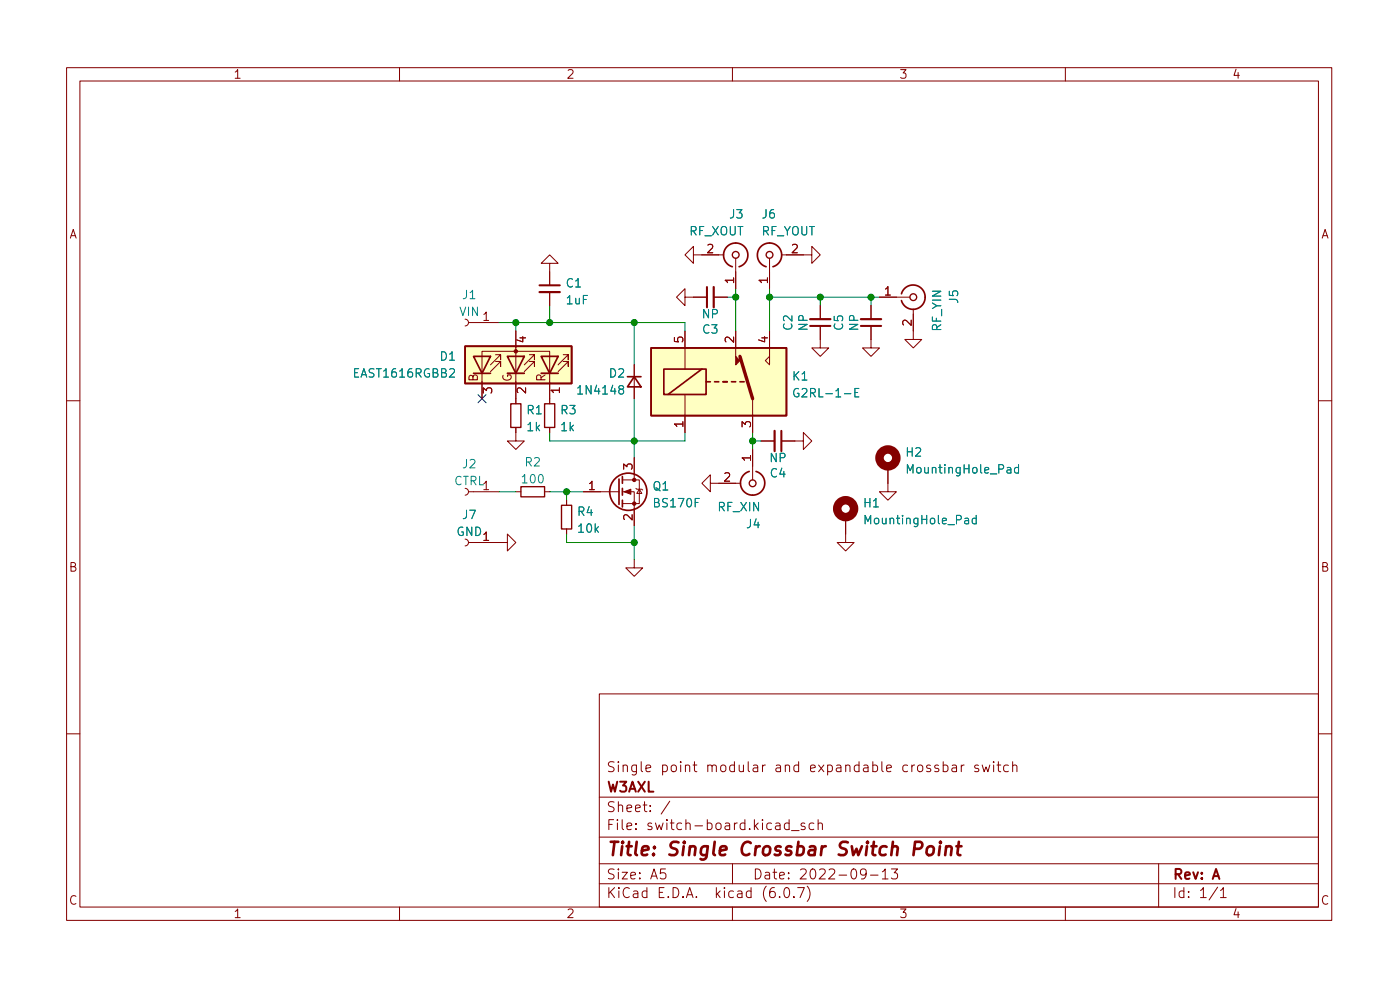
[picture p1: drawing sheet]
<svg xmlns="http://www.w3.org/2000/svg" width="210mm" height="148mm" viewBox="0 0 210 148" stroke-linecap="round" stroke-linejoin="round" font-family="sans-serif">
<g fill="none" stroke="#840000" stroke-width=".15">
<path d="M10 10.2h190v128h-190zM12 12.2h186v124h-186zM60 10.2v2M110 10.2v2M160 10.2v2M82.5 39.5h1.3l-1.3-1.2-1.2 1.2h1.2v3.3M104.1 38.3v-1.3l-1.2 1.3 1.2 1.2v-1.2h4.6M110.5 38.8v4.5M115.6 38.8v4.5M117.3 38.3h4.6v-1.3l1.3 1.3-1.3 1.2v-1.2M69.9 47.9a.51 .51 0 0 1 .5 .5 .51 .51 0 0 1-.5 .5M70.4 48.4h4.5"/>
<path d="M72.4 59.9v-7.2h10.1v7.9M74.4 54.3h.8v.7v-.7l-1.5 1.5M74.4 53.2h.8v.8v-.8l-1.5 1.6M76.2 53.5h2.5zM76.2 56h2.5M77.5 49.7v6.3M77.5 57.3v3.3M78.7 53.5h.1M79.5 54.3h.8v.7v-.7l-1.6 1.5M79.5 53.2h.8v.8v-.8l-1.6 1.6M81.3 53.5h2.5zM81.3 56h2.5"/>
<path d="M82.5 43.8v2.1M83.8 53.5h.1M84.6 54.3h.7v.7v-.7l-1.5 1.5M84.6 53.2h.7v.8v-.8l-1.5 1.6M95.2 54.8v5.1M102.9 44.6v-1.3l-1.3 1.3 1.3 1.3v-1.3h3.3M102.9 49.7v5.7M102.9 59.2v5.7M107.2 44.6h2M110.5 49.7v3.8M113 59.9v5M115.6 53.5v1.3l-.7-.7z"/>
<path d="M115.6 49.7v3.8M123.2 48.9v3.3h1.3l-1.3 1.3-1.3-1.3h1.3M123.2 45.9v2M130.8 48.9v3.3h1.3l-1.3 1.3-1.3-1.3h1.3M130.8 45.9v2M132.1 44.6h4.6M137.2 46.4v4.6h1.2l-1.2 1.2-1.3-1.2h1.3M10 60.2h2M69.9 73.3a.51 .51 0 0 1 .5 .5 .51 .51 0 0 1-.5 .5M70.4 73.8h4.5M77.5 64.2v2h1.2l-1.2 1.3-1.3-1.3h1.3M77.5 73.8h.7"/>
<path d="M81.8 73.8h.7M82.5 64.2v.7M85.1 75.1v.8M85.1 79.4v.8M87.6 73.8h5.4M93.5 73.8h1.7v5.1M93.5 72h2.5v3.6h-2.5M95.2 68.7v3.3M95.5 73.3l.1 .1h.8l.1 .2M96 73.4l.4 .7h-.8zM106.7 72.6v-1.3l-1.3 1.3 1.3 1.2v-1.2h4.6M113 67.5v4.5"/>
<path d="M114.3 66.2h2M117.3 66.2h3.3v-1.3l1.3 1.3-1.3 1.3v-1.3M127 77.6v3.8h1.3l-1.3 1.3-1.3-1.3h1.3M133.3 70v3.8h1.3l-1.3 1.3-1.2-1.3h1.2M198 60.2h2M69.9 80.9a.51 .51 0 0 1 .5 .5 .51 .51 0 0 1-.5 .5M70.4 81.4h5.8v-1.2l1.3 1.2-1.3 1.3v-1.3M95.2 84v1.3h1.3l-1.3 1.2-1.2-1.2h1.2M10 110.2h2M90 104.2h108v32h-108zM90 119.7h108M141.7 114.9l.4-.1 .3 .3v.5l-.2 .2h-.5"/>
<path d="M141.7 114.3v1.5M143 114.9h.6l.1 .9M143.7 115.2l-.5 .1a.29 .29 0 0 0-.3 .3 .29 .29 0 0 0 .3 .2h.5M144.4 114.8v1M144.8 114.8l-.3 .1-.1 .2M146.9 114.9l-.3-.1-.2 .3v.2l.5 .1v.4h-.5M147.5 114.8l.3 1 .3-.7 .3 .7 .3-1M149.2 114.3v.2M149.2 114.8v1M149.7 114.8h.6M149.9 114.3v1.3l.1 .2h.3M151.4 114.9l-.4-.1-.3 .3v.5l.2 .2h.5"/>
<path d="M152.1 115a.37 .37 0 0 1 .6 .1v.7M152.1 114.3v1.5M198 110.2h2M60 136.2v2M90 132.7h108M90 129.7h108M90 125.7h108M99.9 130.4h-.7v.8l.2-.2 .5 .1 .1 .2-.1 .5-.2 .1h-.3l-.2-.1M100.6 120.3l-1.3 1.9M110 136.2v2M110 129.7v3M117.1 134.6v.1"/>
<path d="M117.9 133.3l.3-.1a.94 .94 0 0 1 0 1.5h-.1a1 1 0 0 1-.2-1.4zM118.5 123.6l-.4-.1-.3 .3v.5l.1 .2h.6M118.5 123v1.5M118.9 124.7h1.1M119.2 134.6v.1M119.8 133.2h1l-.6 1.5M120.9 123.6l-.4-.1-.2 .3 .1 .2 .5 .1v.4h-.6M121.2 133a1.72 1.72 0 0 1 0 2.3M122.2 123.6l-.4-.1-.3 .3v.5l.2 .2h.5M122.9 123.7a.37 .37 0 0 1 .6 .1v.7M122.9 123v1.5M130.1 131.1l-.3 .3h-.3l-.3-.3v-.4l.2-.2 .4-.1 .2 .2a.99 .99 0 0 1-.3 1.3h-.3"/>
<path d="M130.7 131.4h1.2M132.5 130.9l.4-.5v1.5M132.5 131.9h.9M133.9 130.4h.9l-.5 .6a.41 .41 0 0 1 .5 .3v.4l-.1 .2h-.6l-.2-.1M160 136.2v2M174 129.7v6.5M182.9 133.2l-1.3 1.9M183.3 133.7l.4-.5v1.5M183.3 134.7h.9"/>
</g>
<path d="M137.3 127.4h.8a.55 .55 0 0 0 .4-.5 .55 .55 0 0 0-.3-.5h-.8l-.2 2M139.3 127.2a.52 .52 0 0 1 .6-.2 .52 .52 0 0 1 .4 .4l-.1 .6a.55 .55 0 0 1-.5 .4 .55 .55 0 0 1-.6-.4zM141.2 127l-.2 1.4M141.2 126.4l-.1 .1 .1 .1 .1-.1-.1-.1v.2M142.1 127.2a.49 .49 0 0 1 .8 .1l-.1 1.1M142.1 127l-.2 1.4M143.6 127h.8M144 126.4l-.2 1.7 .1 .2 .3 .1" fill="none" stroke="#840000" stroke-width=".4"/>
<path d="M81 43.8h3.1M107.2 43.1v3M121.7 47.9h3M129.3 47.9h3M116.3 64.7v3" fill="none" stroke="#840000" stroke-width=".33"/>
<path d="M81 42.8h3.1M106.2 43.1v3M121.7 48.9h3M129.3 48.9h3M117.3 64.7v3" fill="none" stroke="#840000" stroke-width=".3"/>
<g fill="#ffffc2" stroke="#ffffc2" stroke-width=".15">
<path d="M69.8 52h16.1v5.6h-16.1z"/>
<path d="M97.8 52.2h20.3v10.2h-20.3z"/>
</g>
<g fill="none" stroke="#840000" stroke-width=".25">
<path d="M69.8 52h16.1v5.6h-16.1zM71.1 53.5h2.6l-1.3 2.5zM71.1 56h2.6M76.2 53.5h2.5l-1.2 2.5zM76.2 56h2.5M81.3 53.5h2.5l-1.3 2.5zM81.3 56h2.5M94.2 56.5h2.1M95.2 56.5l1.1 1.6h-2.1zM97.8 52.2h20.3v10.2h-20.3zM99.7 55.4h6.3v3.8h-6.3zM105.4 55.4l-5.1 3.8"/>
<path d="M106 57.3h.7M107.3 57.3h.6M108.6 57.3h.6M109.9 57.3h.6M111 40a1.81 1.81 0 0 0 1-2.8 1.81 1.81 0 0 0-3 0 1.81 1.81 0 0 0 1 2.8M111.1 57.3h.7M115.1 40a1.81 1.81 0 0 1-1-2.8 1.81 1.81 0 0 1 2.9 0 1.81 1.81 0 0 1-.9 2.8M135.4 44.1a1.81 1.81 0 0 1 2.8-1 1.81 1.81 0 0 1 0 3 1.81 1.81 0 0 1-2.8-1M93 71.9v3.8M93.5 71.5v1.1M93.5 73.3v1M93.5 75.1v1"/>
<path d="M112.5 70.8a1.81 1.81 0 0 0-.9 2.8 1.81 1.81 0 0 0 2.9 0 1.81 1.81 0 0 0-1-2.8"/>
<circle cx="94.4" cy="73.8" r="2.79"/>
</g>
<g fill="#840000" stroke="#840000" stroke-width=".15">
<path d="M93.7 73.8l1-.4v.8z"/>
<path d="M110.5 53.5l.6 .6-.6 .7z"/>
<circle cx="77.5" cy="52.7" r=".25"/>
<circle cx="95.2" cy="75.6" r=".25"/>
<circle cx="95.2" cy="72" r=".25"/>
</g>
<g fill="none" stroke="#840000" stroke-width=".2">
<path d="M76.7 60.6h1.5v3.6h-1.5zM78.2 73.1h3.6v1.5h-3.6zM81.8 60.6h1.5v3.6h-1.5zM84.3 75.9h1.6v3.5h-1.6z"/>
<circle cx="110.5" cy="38.3" r=".51"/>
<circle cx="115.6" cy="38.3" r=".51"/>
<circle cx="137.2" cy="44.6" r=".51"/>
<circle cx="113" cy="72.6" r=".51"/>
</g>
<path d="M111.1 53.5l1.9 6.4" fill="none" stroke="#840000" stroke-width=".51"/>
<path d="M119.9 58.4a.62 .62 0 0 0-.7 .4 .62 .62 0 0 0 .4 .8l.4-.1v-.5h-.3M128.4 58.9h.4M129 58.3h-.6v1.3h.6M146.6 77.9l-.3-.1-.3 .2v.4l.1 .2h.5M146.6 77.4v1.2M153 70.2h-.4l-.2 .2v.4l.1 .2h.5M153 69.7v1.3" fill="none" stroke="#008484" stroke-width=".15"/>
<g fill="none" stroke="#840000" stroke-width="1.3">
<circle cx="127" cy="76.4" r="1.27"/>
<circle cx="133.3" cy="68.7" r="1.27"/>
</g>
<g fill="none" stroke="#008400" stroke-width=".15">
<path d="M74.9 48.4h28v1.3M77.5 48.4v1.3M82.5 45.9v2.5M95.2 48.4v6.4M95.2 59.9v8.8M109.2 44.6h1.3M110.5 43.3v6.4M115.6 44.6h16.5M115.6 43.3v6.4M123.2 44.6v1.3M130.8 44.6v1.3M74.9 73.8h2.6"/>
<path d="M82.5 64.9v1.3h20.4v-1.3M82.5 73.8h5.1M85.1 73.8v1.3M95.2 78.9v5.1M113 66.2h1.3M113 64.9v2.6M85.1 80.2v1.2h10.1"/>
</g>
<path d="M71.8 59.2l1.2 1.3M73 59.2l-1.2 1.3" fill="none" stroke="#000084" stroke-width=".15"/>
<g fill="#008400" stroke="#008400" stroke-width=".15">
<circle cx="95.2" cy="81.4" r=".46"/>
<circle cx="82.5" cy="48.4" r=".46"/>
<circle cx="95.2" cy="48.4" r=".46"/>
<circle cx="85.1" cy="73.8" r=".46"/>
<circle cx="77.5" cy="48.4" r=".46"/>
<circle cx="95.2" cy="66.2" r=".46"/>
<circle cx="110.5" cy="44.6" r=".46"/>
<circle cx="113" cy="66.2" r=".46"/>
<circle cx="115.6" cy="44.6" r=".46"/>
<circle cx="130.8" cy="44.6" r=".46"/>
<circle cx="123.2" cy="44.6" r=".46"/>
</g>
<text font-size="2.8" fill="#840000" x="91" y="128.5">Title: Single Crossbar Switch Point</text>
<g font-size="2.1" fill="#840000">
<text x="91" y="118.9">W3AXL</text>
<text x="91" y="115.9">Single point modular and expandable crossbar switch</text>
<text x="91" y="124.6">File: switch-board.kicad_sch</text>
<text x="91" y="121.9">Sheet: /</text>
<text x="91" y="134.8">KiCad E.D.A. kicad (6.0.7)</text>
<text x="91" y="132">Size: A5</text>
<text x="113" y="132">Date: 2022-09-13</text>
<text x="176" y="132">Rev: A</text>
<text x="176" y="134.8">Id: 1/1</text>
</g>
<g font-size="1.8" fill="#840000">
<text x="35" y="11.8">1</text>
<text x="85" y="11.8">2</text>
<text x="135" y="11.8">3</text>
<text x="185" y="11.8">4</text>
<text x="10.3" y="35.8">A</text>
<text x="198.4" y="35.8">A</text>
<text x="106.2" y="38">2</text>
<text x="118.9" y="38">2</text>
<text x="110.2" y="42.6" transform="rotate(-90 110.2 42.6)">1</text>
<text x="115.3" y="42.6" transform="rotate(-90 115.3 42.6)">1</text>
<text x="132.9" y="44.4">1</text>
<text x="72.5" y="48.2">1</text>
<text x="79" y="51.5" transform="rotate(-90 79 51.5)">4</text>
<text x="102.6" y="51.5" transform="rotate(-90 102.6 51.5)">5</text>
<text x="110.2" y="51.5" transform="rotate(-90 110.2 51.5)">2</text>
<text x="115.3" y="51.5" transform="rotate(-90 115.3 51.5)">4</text>
<text x="136.9" y="48.9" transform="rotate(-90 136.9 48.9)">2</text>
<text x="71.8" y="57.3" transform="rotate(-90 71.8 57.3)">B</text>
<text x="73.9" y="59.1" transform="rotate(-90 73.9 59.1)">3</text>
<text x="76.8" y="57.4" transform="rotate(-90 76.8 57.4)">G</text>
<text x="79" y="59.1" transform="rotate(-90 79 59.1)">2</text>
<text x="81.9" y="57.3" transform="rotate(-90 81.9 57.3)">R</text>
<text x="84.1" y="59.1" transform="rotate(-90 84.1 59.1)">1</text>
<text x="102.6" y="64.2" transform="rotate(-90 102.6 64.2)">1</text>
<text x="112.8" y="64.2" transform="rotate(-90 112.8 64.2)">3</text>
<text x="95" y="70.5" transform="rotate(-90 95 70.5)">3</text>
<text x="112.8" y="69.2" transform="rotate(-90 112.8 69.2)">1</text>
<text x="72.5" y="73.6">1</text>
<text x="88.4" y="73.6">1</text>
<text x="108.7" y="72.3">2</text>
<text x="72.5" y="81.2">1</text>
<text x="95" y="78.1" transform="rotate(-90 95 78.1)">2</text>
<text x="10.3" y="85.8">B</text>
<text x="198.4" y="85.8">B</text>
<text x="10.3" y="135.8">C</text>
<text x="35" y="137.8">1</text>
<text x="85" y="137.8">2</text>
<text x="135" y="137.8">3</text>
<text x="185" y="137.8">4</text>
<text x="198.4" y="135.8">C</text>
</g>
<g font-size="1.8" fill="#008484">
<text x="103.5" y="35.3">RF_XOUT</text>
<text x="109.6" y="32.8">J3</text>
<text x="114.3" y="35.3">RF_YOUT</text>
<text x="114.5" y="32.8">J6</text>
<text x="69" y="47.4">VIN</text>
<text x="69.5" y="44.9">J1</text>
<text x="85.1" y="43.1">C1</text>
<text x="85.1" y="45.7">1uF</text>
<text x="105.5" y="47.8">NP</text>
<text x="143.9" y="45.5" transform="rotate(-90 143.9 45.5)">J5</text>
<text x="105.5" y="50.1">C3</text>
<text x="119" y="49.6" transform="rotate(-90 119 49.6)">C2</text>
<text x="121.3" y="49.6" transform="rotate(-90 121.3 49.6)">NP</text>
<text x="126.6" y="49.6" transform="rotate(-90 126.6 49.6)">C5</text>
<text x="128.9" y="49.6" transform="rotate(-90 128.9 49.6)">NP</text>
<text x="141.4" y="49.7" transform="rotate(-90 141.4 49.7)">RF_YIN</text>
<text x="53.3" y="56.7">EAST1616RGBB2</text>
<text x="66.1" y="54.1">D1</text>
<text x="87.1" y="59.2">1N4148</text>
<text x="91.5" y="56.7">D2</text>
<text x="119.1" y="57.1">K1</text>
<text x="120.1" y="59.6">G2RL-1-E</text>
<text x="79.2" y="62.2">R1</text>
<text x="79.2" y="64.7">1k</text>
<text x="84.2" y="62.2">R3</text>
<text x="84.3" y="64.7">1k</text>
<text x="69.5" y="70.3">J2</text>
<text x="78.9" y="70">R2</text>
<text x="115.6" y="69.4">NP</text>
<text x="115.7" y="71.7">C4</text>
<text x="136.1" y="68.5">H2</text>
<text x="136.6" y="71.1">MountingHole_Pad</text>
<text x="68.1" y="72.8">CTRL</text>
<text x="69.5" y="77.9">J7</text>
<text x="78.5" y="72.6">100</text>
<text x="86.8" y="77.4">R4</text>
<text x="98.1" y="73.6">Q1</text>
<text x="98.4" y="76.2">BS170F</text>
<text x="107.8" y="76.7">RF_XIN</text>
<text x="129.8" y="76.2">H1</text>
<text x="68.5" y="80.5">GND</text>
<text x="86.9" y="80">10k</text>
<text x="112.1" y="79.3">J4</text>
<text x="130.3" y="78.7">MountingHole_Pad</text>
</g>
</svg>
